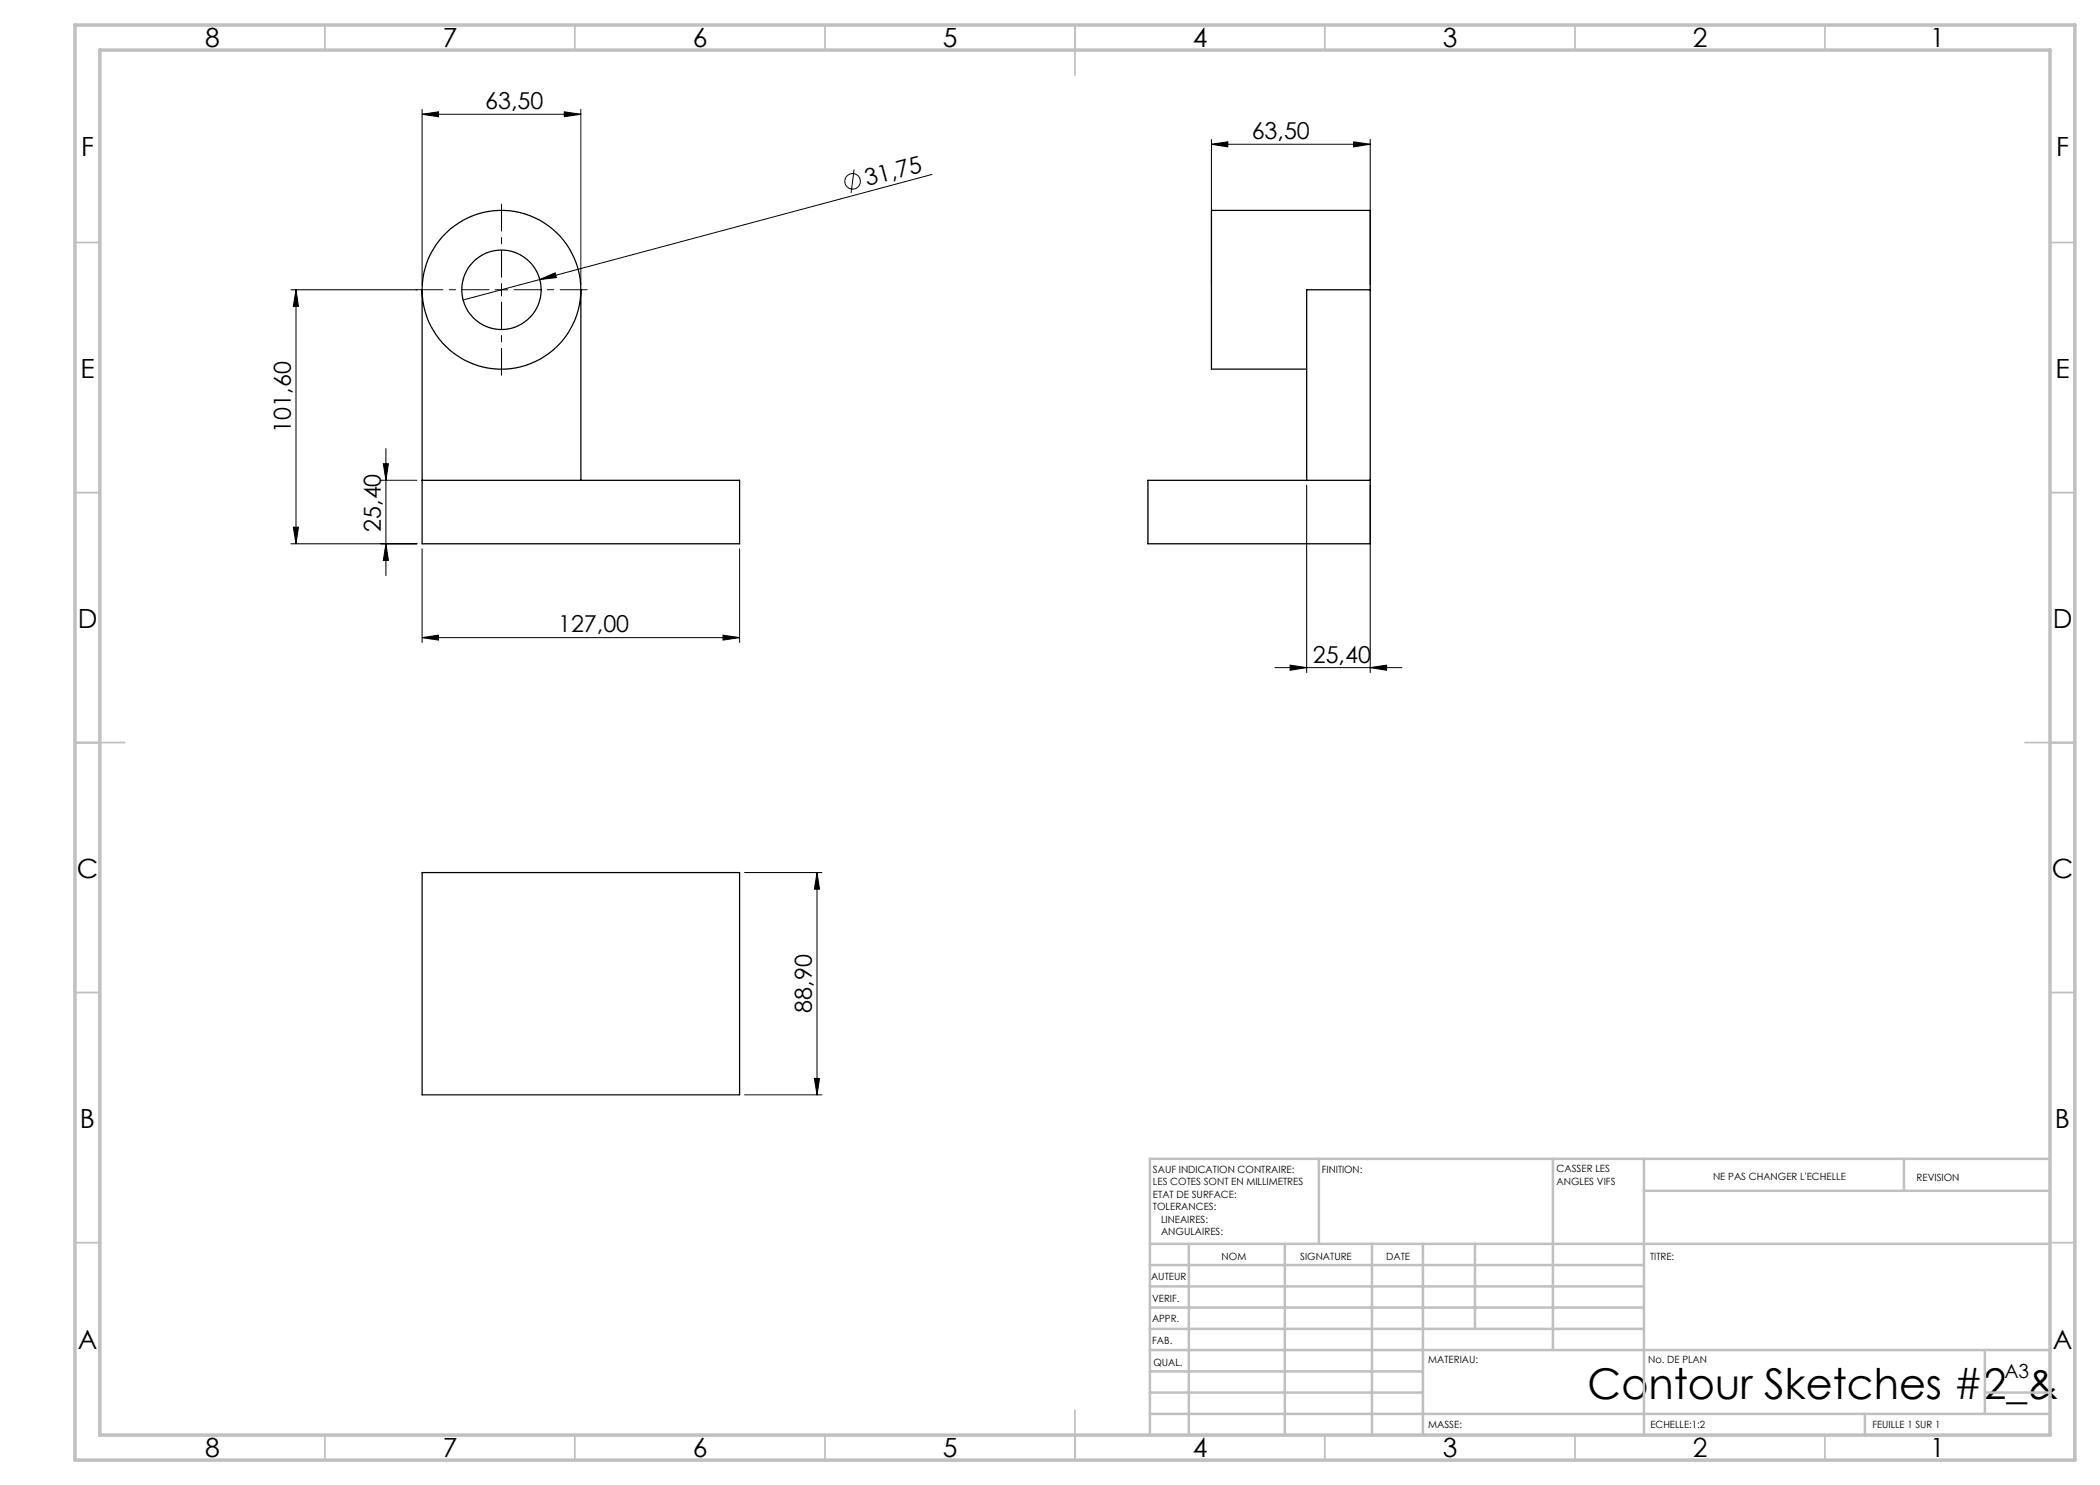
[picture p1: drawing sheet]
<svg xmlns="http://www.w3.org/2000/svg" width="420mm" height="297mm" viewBox="0 0 420 297" stroke-linecap="round" stroke-linejoin="round" font-family="sans-serif">
<g fill="none" stroke="#000" stroke-width=".2">
<path d="M84.4 22.9l3.3-.5v1zM84.4 21.9v35.1M84.4 22.9h31.8M112.9 22.4l3.3 .5-3.3 .5zM116.2 21.9v35.1M170.8 33.9l-.6 4.7M186.4 34.9l-93.8 25.1M242.3 28.9l3.3-.5v1zM242.3 27.9v29.1M242.3 28.9h31.7M270.7 28.4l3.3 .5-3.3 .5zM274 27.9v29.1"/>
<path d="M58.2 58h25.2M59.2 58v50.8M59.2 58l.5 3.3h-1zM99 58h2.5M100.3 56.7v2.5M107.9 55.9l3.1-1.3 .3 .9zM76.2 96.1h7.2M76.7 92.7h1l-.5 3.4zM77.2 89.7v25.4M261.3 97v37.5M274 97v37.5M58.2 108.8h25.2"/>
<path d="M58.7 105.4h1l-.5 3.4zM77.2 108.8l.5 3.3h-1zM84.4 109.7v18.8M147.9 109.7v18.8M84.4 127.5l3.3-.5v1zM84.4 127.5h63.5M144.6 127l3.3 .5-3.3 .5zM255 133.5h25.4M258 133l3.3 .5-3.3 .6zM274 133.5l3.3-.5v1.1zM148.9 174.5h15.5M163.4 174.5l.5 3.3h-1z"/>
<path d="M163.4 174.5v44.5M148.9 219h15.5M162.9 215.7h1l-.5 3.3z"/>
<circle cx="170.5" cy="36.3" r="1.55"/>
</g>
<path d="M97.8 57.9h-14.6M100.3 55.4v-14.6M102.8 57.9h14.6M100.3 60.4v14.7" fill="none" stroke="#000" stroke-width=".2" stroke-dasharray="30.5 1.3 1.3 1.3" stroke-dashoffset="25.1"/>
<g fill="none" stroke="#c0c0c0" stroke-width=".35">
<path d="M65 5v5M115 5v5M165 5v5M215 5v10M265 5v5M315 5v5M365 5v5M15 48.5h5M410 48.5h5M15 98.5h5M410 98.5h5M15 148.5h10"/>
<path d="M405 148.5h10M15 198.5h5M410 198.5h5M15 248.5h5M410 248.5h5M65 287v5M115 287v5M165 287v5M215 282v10M265 287v5M315 287v5M365 287v5"/>
</g>
<g fill="none" stroke="#c0c0c0" stroke-width=".5">
<path d="M263.8 231.8v17M310.6 231.8v38.2M328.8 231.8v55.2M328.8 238.2h81.2M380.8 231.8v6.4M410 231.8h-180v55.2M230 248.8h180M230 257.3h98.8M230 253h98.8M237.8 248.8v38.2M257 248.8v38.2M274.4 248.8v38.2"/>
<path d="M284.6 248.8v38.2M295 248.8v17M230 265.8h98.8M230 261.5h98.8M230 278.5h54.6M230 274.3h54.6M230 270h180M397 278.5h13M397 270v12.8M230 282.8h180M373 282.8v4.2"/>
</g>
<path d="M15 5h400v287h-400zM20 10h390v277h-390z" fill="none" stroke="#c0c0c0" stroke-width=".7"/>
<g fill="#000">
<path d="M107.9 55.9l3.1-1.3 .3 .9z"/>
<path d="M77.2 108.8l.5 3.3h-1zM76.7 92.7h1l-.5 3.4zM58.7 105.4h1l-.5 3.4zM59.2 58l.5 3.3h-1zM162.9 215.7h1l-.5 3.3zM163.4 174.5l.5 3.3h-1z"/>
<path d="M84.4 127.5l3.3-.5v1zM144.6 127l3.3 .5-3.3 .5zM84.4 22.9l3.3-.5v1zM112.9 22.4l3.3 .5-3.3 .5z"/>
<path d="M274 133.5l3.3-.5v1.1zM258 133l3.3 .5-3.3 .6zM270.7 28.4l3.3 .5-3.3 .5zM242.3 28.9l3.3-.5v1z"/>
</g>
<g fill="none" stroke="#000" stroke-width=".25">
<path d="M84.4 58v50.8h63.5v-12.7h-63.5M116.2 58v38.1M274 58v-15.9h-31.7v31.7h19M274 58v50.8h-44.4v-12.7h44.4M274 58h-12.7v38.1M84.4 174.5h63.5v44.5h-63.5z"/>
<circle cx="100.3" cy="58" r="7.9"/>
<circle cx="100.3" cy="57.9" r="15.9"/>
</g>
<text font-size="8.5" x="317.5" y="279.7">Contour Sketches #2_&amp;</text>
<g font-size="5.3">
<text x="41" y="9.5">8</text>
<text x="88.5" y="9.5">7</text>
<text x="138.5" y="9.5">6</text>
<text x="188.5" y="9.5">5</text>
<text x="238.5" y="9.5">4</text>
<text x="288.5" y="9.5">3</text>
<text x="338.5" y="9.5">2</text>
<text x="386" y="9.5">1</text>
<text x="16.2" y="31.3">F</text>
<text x="411.2" y="31.3">F</text>
<text x="16.1" y="75.5">E</text>
<text x="411.1" y="75.5">E</text>
<text x="15.5" y="125.5">D</text>
<text x="410.5" y="125.5">D</text>
<text x="15.4" y="175.5">C</text>
<text x="410.4" y="175.5">C</text>
<text x="16" y="225.5">B</text>
<text x="411" y="225.5">B</text>
<text x="15.5" y="269.8">A</text>
<text x="410.5" y="269.8">A</text>
<text x="41" y="291.5">8</text>
<text x="88.5" y="291.5">7</text>
<text x="138.5" y="291.5">6</text>
<text x="188.5" y="291.5">5</text>
<text x="238.5" y="291.5">4</text>
<text x="288.5" y="291.5">3</text>
<text x="338.5" y="291.5">2</text>
<text x="386" y="291.5">1</text>
</g>
<g font-size="4.7">
<text x="97.1" y="21.8">63,50</text>
<text x="250.3" y="27.8">63,50</text>
<text x="173.4" y="37.3" transform="rotate(-15 173.4 37.3)">31,75</text>
<text x="58.2" y="86.5" transform="rotate(-90 58.2 86.5)">101,60</text>
<text x="76.2" y="106.4" transform="rotate(-90 76.2 106.4)">25,40</text>
<text x="111.6" y="126.5">127,00</text>
<text x="262.6" y="132.5">25,40</text>
<text x="162.4" y="202.5" transform="rotate(-90 162.4 202.5)">88,90</text>
</g>
<text font-size="3.9" x="400.9" y="275.5">A3</text>
<g font-size="2">
<text x="230.6" y="234.6">SAUF INDICATION CONTRAIRE:</text>
<text x="230.6" y="237.1">LES COTES SONT EN MILLIMETRES</text>
<text x="230.6" y="239.6">ETAT DE SURFACE:</text>
<text x="264.4" y="234.6">FINITION:</text>
<text x="311.3" y="234.5">CASSER LES</text>
<text x="311.3" y="237">ANGLES VIFS</text>
<text x="342.6" y="236">NE PAS CHANGER L'ECHELLE</text>
<text x="383.3" y="236.2">REVISION</text>
<text x="230.6" y="242.1">TOLERANCES:</text>
<text x="232.2" y="244.6">LINEAIRES:</text>
<text x="232.2" y="247.1">ANGULAIRES:</text>
<text x="244.3" y="252">NOM</text>
<text x="260" y="251.9">SIGNATURE</text>
<text x="277.2" y="251.9">DATE</text>
<text x="330" y="251.9">TITRE:</text>
<text x="230.2" y="256.1">AUTEUR</text>
<text x="230.4" y="260.3">VERIF.</text>
<text x="230.4" y="264.4">APPR.</text>
<text x="230.5" y="268.8">FAB.</text>
<text x="230.7" y="273.1">QUAL.</text>
<text x="285.7" y="272.5">MATERIAU:</text>
<text x="329.6" y="272.5">No. DE PLAN</text>
<text x="285.6" y="285.5">MASSE:</text>
<text x="330.1" y="285.6">ECHELLE:1:2</text>
<text x="374.5" y="285.6">FEUILLE 1 SUR 1</text>
</g>
</svg>
